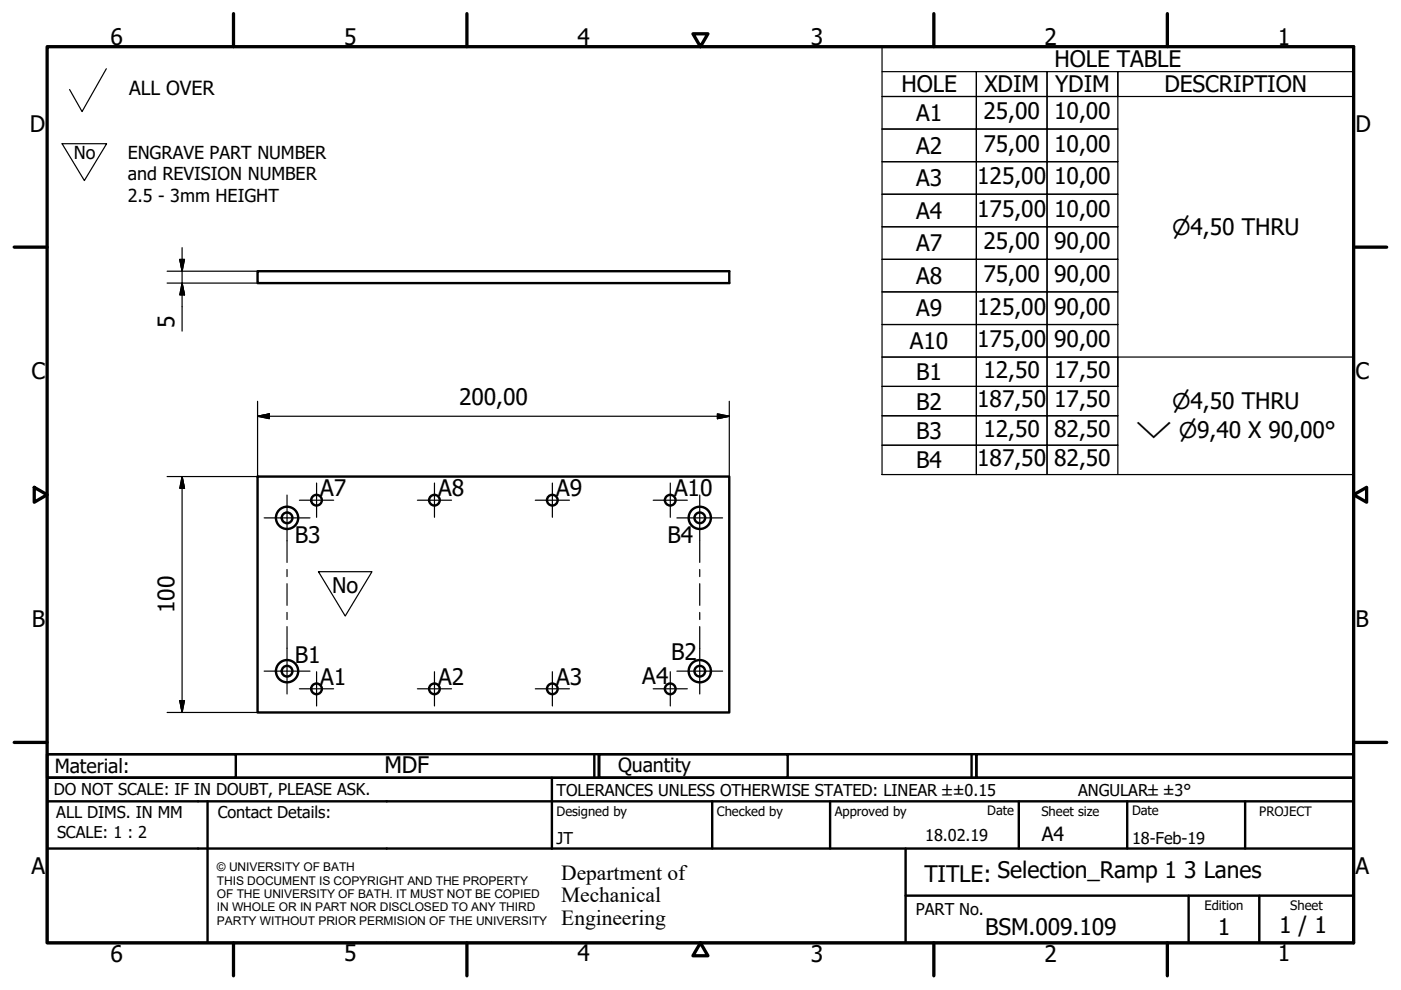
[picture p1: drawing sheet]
<svg xmlns="http://www.w3.org/2000/svg" width="297mm" height="210mm" viewBox="0 0 297 210" stroke-linecap="round" stroke-linejoin="round" font-family="sans-serif">
<!-- layer: Visible (ISO) -->
<g fill="none" stroke="#000" stroke-width=".51">
<path d="M54.6 57.5h100v2.5h-100zM54.6 101h100v50.1h-100z"/>
<circle cx="60.9" cy="109.8" r="1.13"/>
<circle cx="60.9" cy="109.8" r="2.36"/>
<circle cx="67.1" cy="106" r="1.13"/>
<circle cx="92.1" cy="106" r="1.13"/>
<circle cx="117.1" cy="106" r="1.13"/>
<circle cx="142.1" cy="106" r="1.13"/>
<circle cx="148.4" cy="109.8" r="2.36"/>
<circle cx="148.4" cy="109.8" r="1.13"/>
<circle cx="60.9" cy="142.3" r="1.13"/>
<circle cx="60.9" cy="142.3" r="2.36"/>
<circle cx="67.1" cy="146.1" r="1.13"/>
<circle cx="92.1" cy="146.1" r="1.13"/>
<circle cx="117.1" cy="146.1" r="1.13"/>
<circle cx="142.1" cy="146.1" r="1.13"/>
<circle cx="148.4" cy="142.3" r="2.36"/>
<circle cx="148.4" cy="142.3" r="1.13"/>
</g>
<!-- layer: Border (ISO) -->
<g fill="none" stroke="#000" stroke-width=".7">
<path d="M10 9.9h277v190h-277zM49.5 2.9v7M99 2.9v7M146.9 7.2h3.2l-1.6 2.7zM198 2.9v7M247.5 2.9v7M3 52.4h7M287 52.4h7M7.3 103.3l2.7 1.6-2.7 1.6zM287 104.9l2.8-1.6v3.2zM3 157.4h7M287 157.4h7"/>
<path d="M49.5 199.9v7M99 199.9v7M148.5 199.9l1.6 2.7h-3.2zM198 199.9v7M247.5 199.9v7"/>
</g>
<!-- layer: Title (ISO) -->
<g fill="none" stroke="#000" stroke-width=".51">
<path d="M10 159.9h40v5h-40zM10 159.9h117v5h-117zM126 159.9v5M127 159.9h40v5h-40zM127 159.9h80v5h-80zM206 159.9v5M207 159.9h80v5h-80zM10 169.9v-5h277v5M10 169.9h277v30h-277zM10 179.9h277M44 169.9v30M117 164.9v15"/>
<path d="M151 169.9v10M176 169.9v10M192 179.9v20M216 169.9v10M239 169.9v10M264 169.9v10M192 189.9h95M252 189.9v10M267 189.9v10"/>
</g>
<!-- layer: Sketch Geometry (ISO) -->
<path d="M22.5 14.6l-5.1 9.1-2.6-4.7M13.2 30.5h9.4l-4.7 7.8zM67.5 121.2h11.4l-5.7 9.4z" fill="none" stroke="#000" stroke-width=".25"/>
<path d="M73.2 140h.1" fill="none" stroke="#fff" stroke-width=".21"/>
<!-- layer: Center Mark (ISO) -->
<g fill="none" stroke="#000" stroke-width=".25">
<path d="M56 109.8h9.7M63.5 106.1h7.2M67.1 102.4v7.3M88.5 106.1h7.2M92.1 102.4v7.3M113.5 106.1h7.2M117.1 102.4v7.3M138.5 106.1h7.2M142.1 102.4v7.3M143.5 109.8h9.7M56 142.3h9.7M63.5 146h7.2"/>
<path d="M67.1 142.4v7.3M88.5 146h7.2M92.1 142.4v7.3M113.5 146h7.2M117.1 142.4v7.3M138.5 146h7.2M142.1 142.4v7.3M143.5 142.3h9.7"/>
</g>
<!-- layer: Centerline (ISO) -->
<path d="M60.9 105v14.2M148.4 105v14.2M60.9 120.7v1.6M60.9 123.8v4.5M60.9 129.9v1.5M60.9 132.9v14.2M148.4 120.7v1.6M148.4 123.8v4.5M148.4 129.9v1.5M148.4 132.9v14.2" fill="none" stroke="#000" stroke-width=".25"/>
<!-- layer: Symbol (ISO) -->
<g fill="none" stroke="#000" stroke-width=".25">
<path d="M187 15.2h20v5.3h-20h20v6.9h-20h20v6.9h-20h20v6.9h-20h20v6.9h-20h20v6.9h-20h20v6.9h-20h20v6.9h-20h20v6.9h-20h20v6.2h-20h20v6.3h-20h20v6.2h-20h20v6.2v-6.2h15v6.2v-6.2h15v6.2M187 9.9h100v90.7h-100zM207 15.2h15v5.3h-15zM222 15.2h15v5.3h-15zM287 15.2h-50v5.3h50M207 20.5h15v6.9h-15zM207 27.4h15v6.9h-15zM207 34.3h15v6.9h-15zM222 20.5h15v6.9h-15zM222 27.4h15v6.9h-15zM222 34.3h15v6.9h-15zM207 41.2h15v6.9h-15z"/>
<path d="M207 48.1h15v6.9h-15zM207 55h15v6.9h-15zM222 41.2h15v6.9h-15zM222 48.1h15v6.9h-15zM222 55h15v6.9h-15zM207 61.9h15v6.9h-15zM207 68.8h15v6.9h-15zM207 75.7h15v6.2h-15zM222 61.9h15v6.9h-15zM222 68.8h15v6.9h-15zM222 75.7h15v6.2h-15zM207 81.9h15v6.3h-15z"/>
<path d="M207 88.2h15v6.2h-15zM222 81.9h15v6.3h-15zM222 88.2h15v6.2h-15zM237 81.9v-6.2h50v6.2"/>
</g>
<!-- layer: Dimension (ISO) -->
<g fill="none" stroke="#000" stroke-width=".25">
<path d="M35.4 57.5h19.2M38.1 55h1l-.5 2.5zM38.6 52.5v17.7M35.4 60h19.2M38.6 60l.5 2.5h-1zM54.6 88.3l2.5-.6v1.1zM54.6 85.1v15.9h-19.2M54.6 88.3h100M152.1 87.7l2.5 .6-2.5 .5zM154.6 85.1v15.9M38.6 101l.5 2.5h-1zM38.6 101v50.1"/>
<path d="M35.4 151.1h19.2M38.1 148.5h1l-.5 2.6z"/>
</g>
<path d="M38.1 55l.5 2.5zM38.1 55h1l-.5 2.5zM38.6 60l.5 2.5zM38.6 60l.5 2.5h-1zM54.6 88.3l2.5-.6zM54.6 88.3l2.5-.6v1.1zM152.1 88.8l2.5-.5zM152.1 87.7l2.5 .6-2.5 .5zM38.6 101l.5 2.5zM38.6 101l.5 2.5h-1zM38.1 148.5l.5 2.6zM38.1 148.5h1l-.5 2.6z" fill="#000" stroke="#000" stroke-width=".25"/>
<g font-size="4.8">
<text x="23.4" y="9.5">6</text>
<text x="72.9" y="9.5">5</text>
<text x="122.4" y="9.5">4</text>
<text x="171.9" y="9.5">3</text>
<text x="221.4" y="9.5">2</text>
<text x="270.9" y="9.5">1</text>
<text x="223.6" y="14.3">HOLE TABLE</text>
<text x="191.1" y="19.6">HOLE</text>
<text x="208.7" y="19.6">XDIM</text>
<text x="223.7" y="19.6">YDIM</text>
<text x="246.9" y="19.6">DESCRIPTION</text>
<text x="6.3" y="27.9">D</text>
<text x="194.2" y="25.7">A1</text>
<text x="208.5" y="25.3">25,00</text>
<text x="223.5" y="25.3">10,00</text>
<text x="287.4" y="27.9">D</text>
<text x="194.2" y="32.6">A2</text>
<text x="208.5" y="32.2">75,00</text>
<text x="223.5" y="32.2">10,00</text>
<text x="194.2" y="39.5">A3</text>
<text x="207.2" y="39.1">125,00</text>
<text x="223.5" y="39.1">10,00</text>
<text x="194.2" y="46.4">A4</text>
<text x="207.2" y="46">175,00</text>
<text x="223.5" y="46">10,00</text>
<text x="194.2" y="53.3">A7</text>
<text x="208.5" y="52.9">25,00</text>
<text x="223.5" y="52.9">90,00</text>
<text x="208.5" y="59.8">75,00</text>
<text x="223.5" y="59.8">90,00</text>
<text x="194.2" y="60.2">A8</text>
<text x="37" y="69.4" transform="rotate(-90 37 69.4)">5</text>
<text x="194.2" y="67.1">A9</text>
<text x="207.2" y="66.7">125,00</text>
<text x="223.5" y="66.7">90,00</text>
<text x="192.9" y="74">A10</text>
<text x="207.2" y="73.6">175,00</text>
<text x="223.5" y="73.6">90,00</text>
<text x="6.7" y="80.4">C</text>
<text x="194.3" y="80.6">B1</text>
<text x="208.5" y="80.2">12,50</text>
<text x="223.5" y="80.2">17,50</text>
<text x="287.4" y="80.4">C</text>
<text x="97.3" y="85.9">200,00</text>
<text x="194.3" y="86.8">B2</text>
<text x="207.2" y="86.4">187,50</text>
<text x="223.5" y="86.4">17,50</text>
<text x="194.3" y="93">B3</text>
<text x="208.5" y="92.6">12,50</text>
<text x="223.5" y="92.6">82,50</text>
<text x="194.3" y="99.2">B4</text>
<text x="207.2" y="98.9">187,50</text>
<text x="223.5" y="98.9">82,50</text>
<text x="67.9" y="105.3">A7</text>
<text x="92.9" y="105.2">A8</text>
<text x="117.9" y="105.2">A9</text>
<text x="142.9" y="105.2">A1</text>
<text x="148.4" y="105.2">0</text>
<text x="62.5" y="115.1">B3</text>
<text x="141.5" y="115.2">B4</text>
<text x="37" y="130" transform="rotate(-90 37 130)">100</text>
<text x="6.8" y="132.9">B</text>
<text x="287.4" y="132.9">B</text>
<text x="62.5" y="140.6">B1</text>
<text x="142.3" y="140">B2</text>
<text x="67.9" y="145.3">A1</text>
<text x="92.9" y="145.3">A2</text>
<text x="117.9" y="145.2">A3</text>
<text x="136.2" y="145">A4</text>
<text x="81.5" y="163.8">MDF</text>
<text x="6.7" y="185.4">A</text>
<text x="287.4" y="185.4">A</text>
<text x="196" y="187">TITLE: Selection_Ramp 1</text>
<text x="251.1" y="186.2">3 Lanes</text>
<text x="271.2" y="197.9">1 / 1</text>
<text x="23.4" y="203.9">6</text>
<text x="72.9" y="203.8">5</text>
<text x="122.4" y="203.8">4</text>
<text x="171.9" y="203.9">3</text>
<text x="208.9" y="198.2">BSM.009.109</text>
<text x="221.4" y="203.9">2</text>
<text x="258.2" y="198.2">1</text>
<text x="270.9" y="203.8">1</text>
</g>
<g font-size="4.6">
<text x="248.5" y="49.8">⌀4,50 THRU</text>
<text x="248.5" y="86.8">⌀4,50 THRU</text>
<text x="240.8" y="92.9">⌵ ⌀9,40 X 90,00°</text>
<text x="70.4" y="125.7">No</text>
<text x="119" y="186.5">Department of</text>
<text x="119" y="191.3">Mechanical</text>
<text x="119" y="196">Engineering</text>
</g>
<g font-size="4.1">
<text x="27.4" y="20.1">ALL OVER</text>
<text x="11.6" y="163.9">Material:</text>
<text x="131" y="163.7">Quantity</text>
<text x="220.9" y="178.4">A4</text>
</g>
<g font-size="3.8">
<text x="15.7" y="33.8">No</text>
<text x="27.1" y="33.7">ENGRAVE PART NUMBER</text>
<text x="27.1" y="38.2">and REVISION NUMBER</text>
<text x="27.1" y="42.8">2.5 - 3mm HEIGHT</text>
</g>
<g font-size="3.5">
<text x="11.4" y="168.5">DO NOT SCALE: IF IN DOUBT, PLEASE ASK.</text>
<text x="11.9" y="173.5">ALL DIMS. IN MM</text>
<text x="46.2" y="173.5">Contact Details:</text>
<text x="118" y="168.8">TOLERANCES UNLESS OTHERWISE STATED: LINEAR ±±0.15</text>
<text x="228.6" y="168.8">ANGULAR±±3°</text>
<text x="12.1" y="177.6">SCALE: 1 : 2</text>
<text x="118" y="178.9">JT</text>
<text x="196.2" y="178.3">18.02.19</text>
<text x="240" y="178.9">18-Feb-19</text>
<text x="194.2" y="194.1">PART No.</text>
</g>
<g font-size="2.8">
<text x="118" y="173">Designed by</text>
<text x="152" y="173">Checked by</text>
<text x="177" y="173">Approved by</text>
<text x="209.3" y="172.9">Date</text>
<text x="220.8" y="173">Sheet size</text>
<text x="240" y="172.9">Date</text>
<text x="267" y="172.9">PROJECT</text>
<text x="255.4" y="193">Edition</text>
<text x="273.6" y="193">Sheet</text>
</g>
<g font-size="2.5">
<text x="46" y="184.7">© UNIVERSITY OF BATH</text>
<text x="46" y="187.6">THIS DOCUMENT IS COPYRIGHT AND THE PROPERTY</text>
<text x="46" y="190.4">OF THE UNIVERSITY OF BATH. IT MUST NOT BE COPIED</text>
<text x="46" y="193.2">IN WHOLE OR IN PART NOR DISCLOSED TO ANY THIRD</text>
<text x="46" y="196.1">PARTY WITHOUT PRIOR PERMISION OF THE UNIVERSITY</text>
</g>
</svg>
